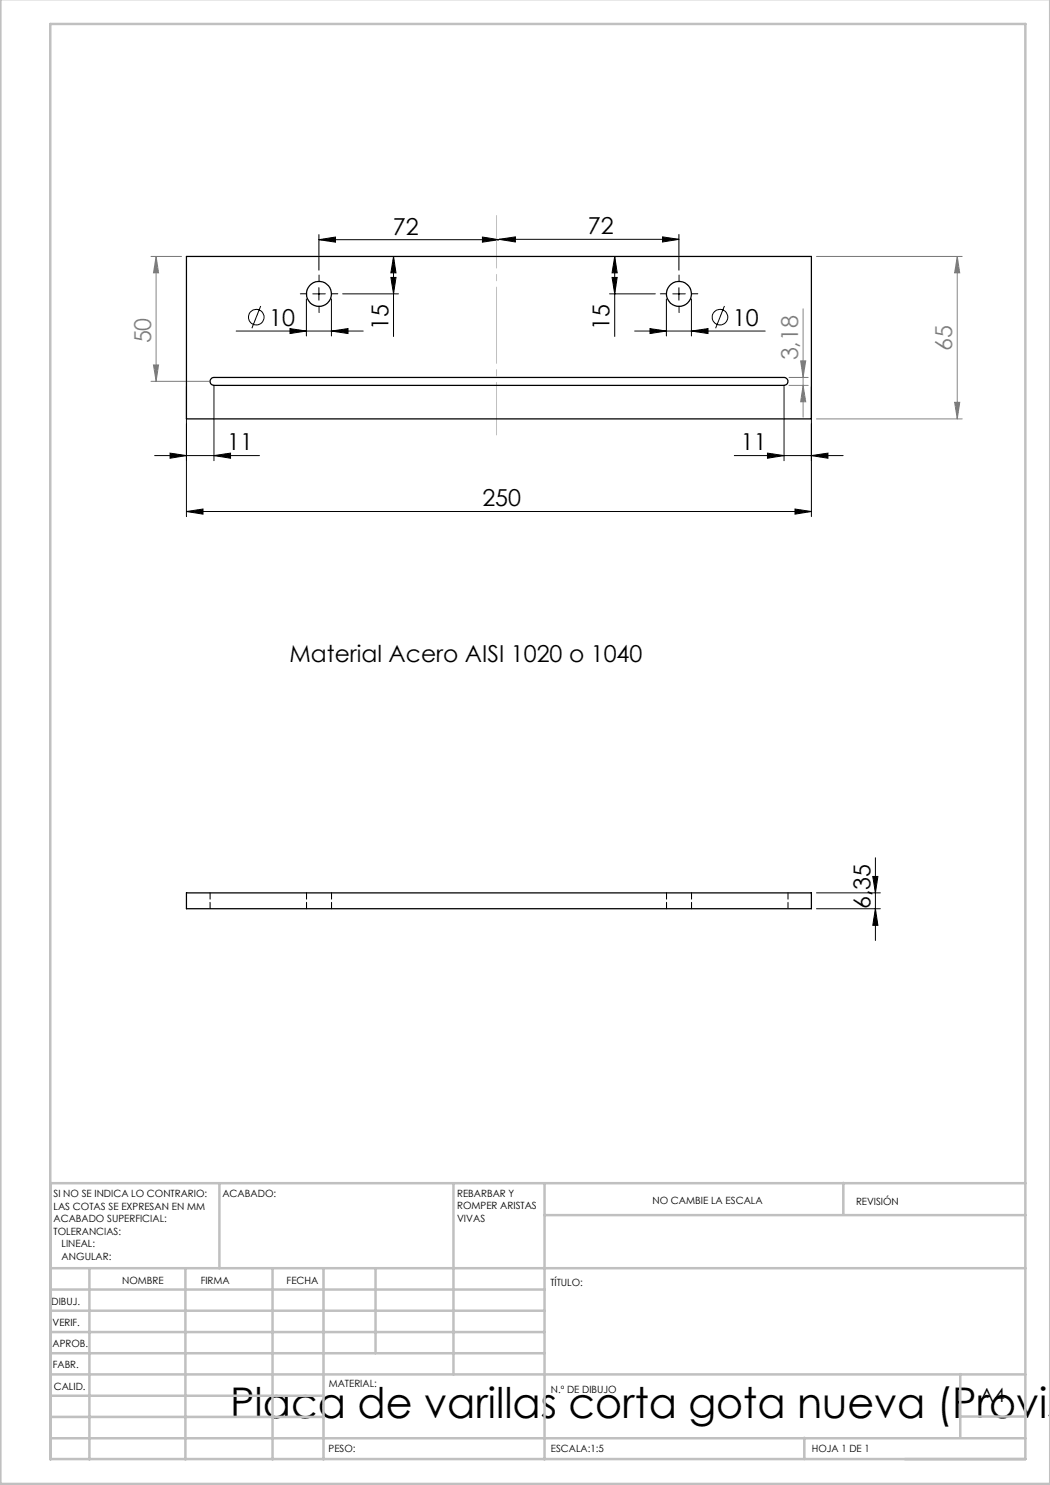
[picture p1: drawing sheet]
<svg xmlns="http://www.w3.org/2000/svg" width="210mm" height="297mm" viewBox="0 0 210 297" stroke-linecap="round" stroke-linejoin="round" font-family="sans-serif">
<g fill="none" stroke="#000" stroke-width=".2">
<path d="M61.3 59.8v7.4M62.5 58.8h2.6M63.8 47.9l3.3-.5v1zM63.8 46.9v7.1M63.8 47.9h36M63.8 57.5v2.5M66.3 59.8v7.4M68.5 58.8h11.2M78.2 55.5h1l-.5 3.3zM78.7 51.3l.5 3.3h-1zM78.7 51.3v16M96.5 47.4l3.3 .5-3.3 .5z"/>
<path d="M99.8 47.9l3.3-.5v1zM99.8 47.9h36M121.9 58.8h9.2M122.4 55.5h1l-.5 3.3zM122.9 51.3l.5 3.3h-1zM122.9 51.3v16M132.5 47.4l3.3 .5-3.3 .5zM133.3 59.8v7.4M134.5 58.8h2.6M135.8 46.9v7.1M135.8 57.5v2.5M138.3 59.8v7.4"/>
<path d="M37.3 77.3v26M42.8 77.3v14.8M47.2 66.2h25.4M52.1 61.2l-1.7 4.4M58 65.7l3.3 .5-3.3 .5zM66.3 66.2l3.3-.5v1zM126.9 66.2h26.1M130 65.7l3.3 .5-3.3 .5zM138.3 66.2l3.3-.5v1zM144.9 61.2l-1.8 4.4M156.8 77.3v14.8M162.3 77.3v26"/>
<path d="M30.9 91.1h21M34 90.6l3.3 .5-3.3 .5zM42.8 91.1l3.3-.5v1zM146.9 91.1h21.7M153.5 90.6l3.3 .5-3.3 .5zM162.3 91.1l3.3-.5v1zM37.3 102.3l3.3-.5v1zM37.3 102.3h125M159 101.8l3.3 .5-3.3 .5zM163.3 178.6h12.8M174.6 175.3h1l-.5 3.3zM175.1 171.6v16.5"/>
<path d="M163.3 181.7h12.8M175.1 181.7l.5 3.4h-1z"/>
<circle cx="51.2" cy="63.4" r="1.56"/>
<circle cx="144" cy="63.4" r="1.56"/>
</g>
<g fill="none" stroke="#808080" stroke-width=".2">
<path d="M30.2 51.3h6.1M31.2 51.3v25M31.2 51.3l.5 3.3h-1zM163.3 51.3h29.1M191.5 51.3v32.5M191.5 51.3l.4 3.3h-1zM30.2 76.3h11.6M30.7 73h1l-.5 3.3zM157.8 77.1h3.8M157.8 75.5h3.8M160.1 72.2h1l-.5 3.3zM160.6 77.1l.5 3.3h-1z"/>
<path d="M160.6 61.8v21.6M163.3 83.8h29.1M190.9 80.5h1l-.4 3.3z"/>
</g>
<path d="M61.3 58.8h-1.2M63.8 56.3v-1.3M66.3 58.8h1.3M133.3 58.8h-1.2M135.8 56.3v-1.3M138.3 58.8h1.3M63.8 61.3v1.2M135.8 61.3v1.2" fill="none" stroke="#000" stroke-width=".2" stroke-dasharray="15.2 1.3 1.3 1.3"/>
<path d="M99.3 43.1v43.9" fill="none" stroke="#c0c0c0" stroke-width=".2" stroke-dasharray="15.2 1.3 1.3 1.3" stroke-dashoffset="4.7"/>
<g fill="none" stroke="#c0c0c0" stroke-width=".5">
<path d="M.1 -.1v296.9h209.9v-296.9M10.1 4.8h195v287h-195zM43.9 236.6v17M90.7 236.6v38.3M108.9 236.6v55.3M168.7 236.6v6.3M205.1 236.6h-195v55.3M10.1 253.6h195M10.1 257.9h98.8M17.9 253.6v38.3M37.1 253.6v38.3M54.5 253.6v38.3"/>
<path d="M64.7 253.6v38.3M75.1 253.6v17M108.9 243h96.2M10.1 270.6h98.8M10.1 266.4h98.8M10.1 262.1h98.8M10.1 279.1h54.6M10.1 274.9h195M192.1 274.8v12.7M10.1 287.7h195M10.1 283.4h54.6M160.9 287.5v4.3"/>
<path d="M192.1 283.3h13"/>
</g>
<g fill="#000">
<path d="M132.5 47.4l3.3 .5-3.3 .5zM99.8 47.9l3.3-.5v1zM42.8 91.1l3.3-.5v1zM34 90.6l3.3 .5-3.3 .5z"/>
<path d="M37.3 102.3l3.3-.5v1zM159 101.8l3.3 .5-3.3 .5zM58 65.7l3.3 .5-3.3 .5zM66.3 66.2l3.3-.5v1zM130 65.7l3.3 .5-3.3 .5zM138.3 66.2l3.3-.5v1zM63.8 47.9l3.3-.5v1zM96.5 47.4l3.3 .5-3.3 .5zM153.5 90.6l3.3 .5-3.3 .5zM162.3 91.1l3.3-.5v1z"/>
<path d="M175.1 181.7l.5 3.4h-1zM174.6 175.3h1l-.5 3.3zM78.2 55.5h1l-.5 3.3zM78.7 51.3l.5 3.3h-1zM122.4 55.5h1l-.5 3.3zM122.9 51.3l.5 3.3h-1z"/>
</g>
<g fill="#808080">
<path d="M30.7 73h1l-.5 3.3zM31.2 51.3l.5 3.3h-1z"/>
<path d="M160.6 77.1l.5 3.3h-1zM160.1 72.2h1l-.5 3.3z"/>
<path d="M191.5 51.3l.4 3.3h-1zM190.9 80.5h1l-.4 3.3z"/>
</g>
<g fill="none" stroke="#000" stroke-width=".25">
<path d="M37.3 51.3h125v32.5h-125zM42.3 75.7l.5-.2h114a.79 .79 0 0 1 .8 .8 .79 .79 0 0 1-.8 .8h-114a.8 .8 0 0 1-.7-.6 .8 .8 0 0 1 .2-.8zM37.3 178.6h125v3.1h-125z"/>
<circle cx="63.8" cy="58.8" r="2.5"/>
<circle cx="135.8" cy="58.8" r="2.5"/>
</g>
<path d="M42 178.6v3.1M61.3 178.6v3.1M133.3 178.6v3.1M66.3 181.7v-3.1M138.3 181.7v-3.1M157.6 181.7v-3.1" fill="none" stroke="#000" stroke-width=".2" stroke-dasharray="1.3 .6"/>
<text font-size="8.5" x="46" y="283.5">Placa de varillas corta gota nueva (Provis</text>
<g font-size="4.7">
<text x="78.6" y="46.9">72</text>
<text x="117.6" y="46.8">72</text>
<text x="53.8" y="65.1">10</text>
<text x="77.7" y="66" transform="rotate(-90 77.7 66)">15</text>
<text x="121.9" y="66" transform="rotate(-90 121.9 66)">15</text>
<text x="146.6" y="65.1">10</text>
<text x="45.4" y="90.1">11</text>
<text x="148.2" y="90.1">11</text>
<text x="96.5" y="101.3">250</text>
<text x="57.9" y="132.5">Material Acero AISI 1020 o 1040</text>
<text x="174.1" y="181.9" transform="rotate(-90 174.1 181.9)">6,35</text>
</g>
<g font-size="4.7" fill="#808080">
<text x="30.2" y="68.7" transform="rotate(-90 30.2 68.7)">50</text>
<text x="190.4" y="70.2" transform="rotate(-90 190.4 70.2)">65</text>
<text x="159.6" y="72.1" transform="rotate(-90 159.6 72.1)">3,18</text>
</g>
<text font-size="3.9" x="196" y="280.4">A4</text>
<g font-size="2">
<text x="10.7" y="239.5">SI NO SE INDICA LO CONTRARIO:</text>
<text x="44.5" y="239.5">ACABADO:</text>
<text x="91.4" y="239.4">REBARBAR Y</text>
<text x="10.7" y="242">LAS COTAS SE EXPRESAN EN MM</text>
<text x="10.7" y="244.5">ACABADO SUPERFICIAL:</text>
<text x="91.4" y="241.9">ROMPER ARISTAS</text>
<text x="91.4" y="244.4">VIVAS</text>
<text x="130.5" y="240.8">NO CAMBIE LA ESCALA</text>
<text x="171.2" y="241">REVISIÓN</text>
<text x="10.7" y="247">TOLERANCIAS:</text>
<text x="12.3" y="249.5">LINEAL:</text>
<text x="12.3" y="252">ANGULAR:</text>
<text x="24.4" y="256.9">NOMBRE</text>
<text x="40.1" y="256.8">FIRMA</text>
<text x="57.3" y="256.8">FECHA</text>
<text x="110.1" y="257.1">TÍTULO:</text>
<text x="10.3" y="260.9">DIBUJ.</text>
<text x="10.5" y="269.3">APROB.</text>
<text x="10.5" y="265.2">VERIF.</text>
<text x="10.6" y="273.6">FABR.</text>
<text x="10.8" y="278">CALID.</text>
<text x="65.8" y="277.4">MATERIAL:</text>
<text x="110.2" y="278.5">N.º DE DIBUJO</text>
<text x="65.7" y="290.4">PESO:</text>
<text x="110.2" y="290.5">ESCALA:1:5</text>
<text x="162.4" y="290.4">HOJA 1 DE 1</text>
</g>
</svg>
